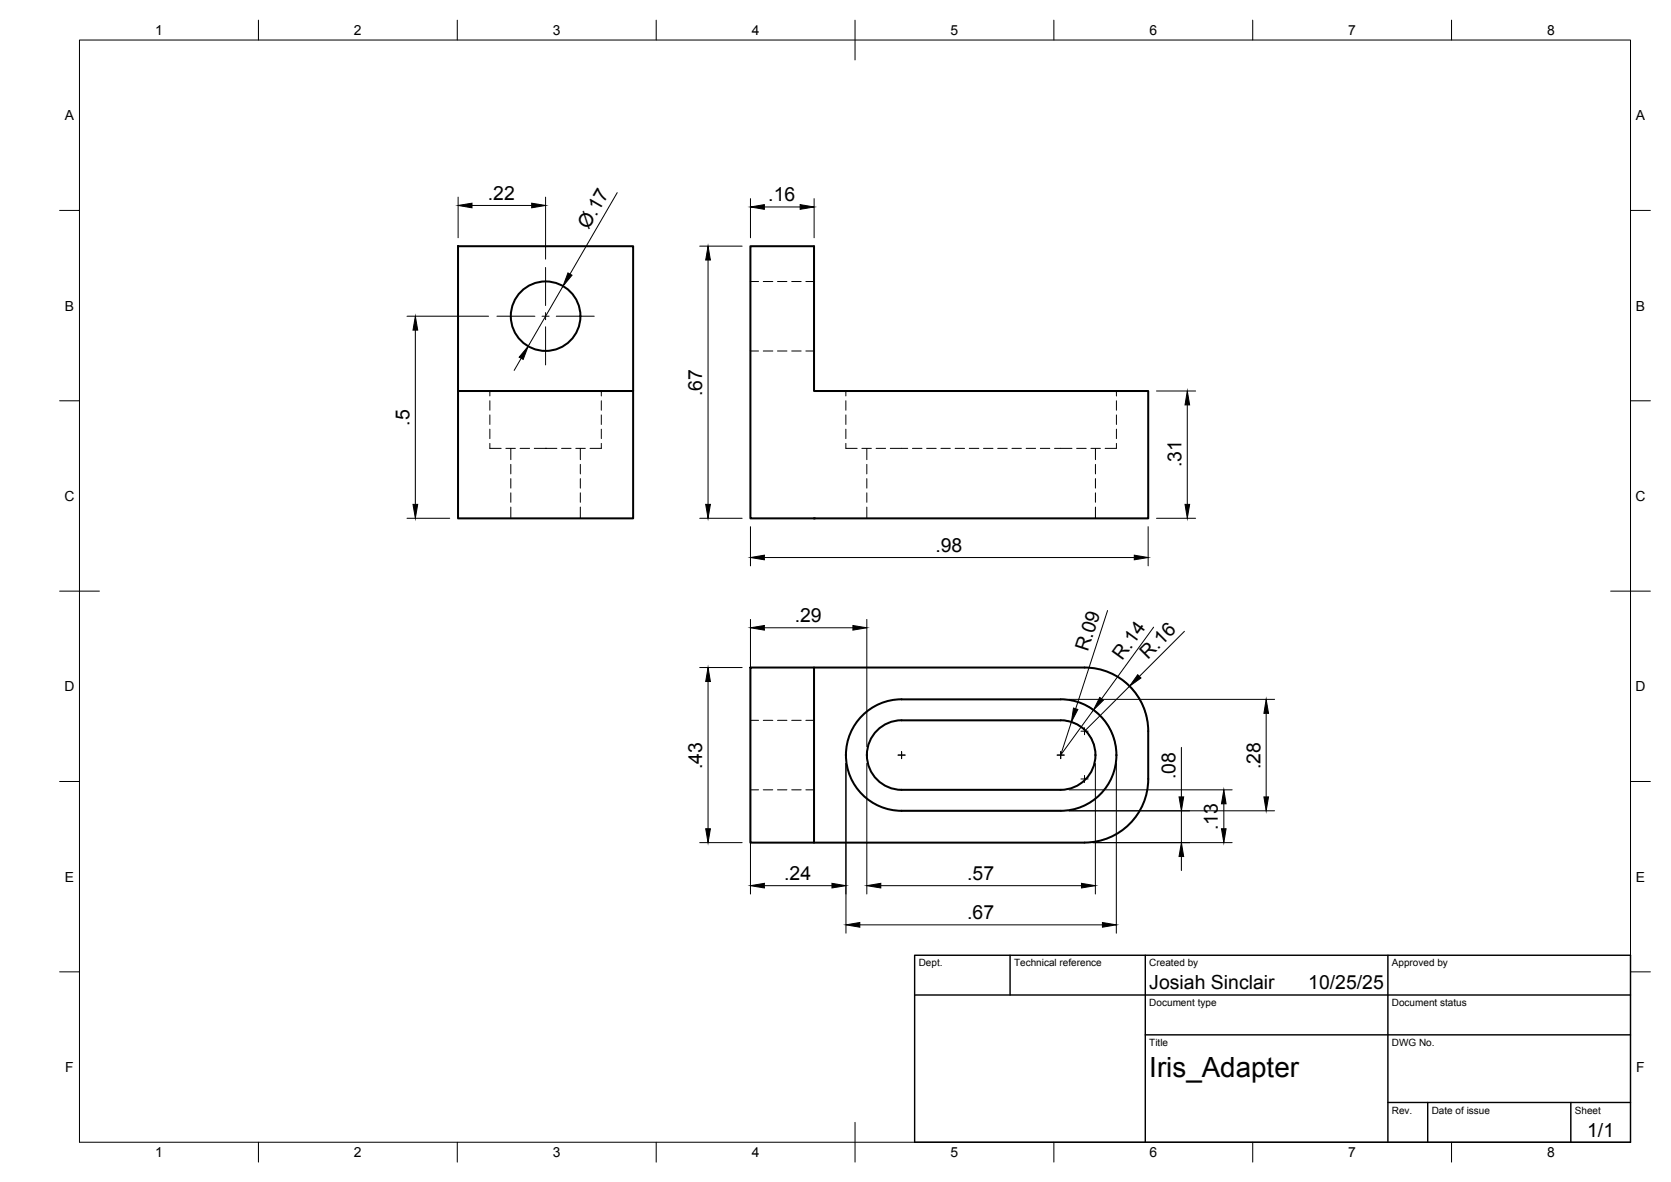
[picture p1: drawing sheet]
<svg xmlns="http://www.w3.org/2000/svg" width="420mm" height="297mm" viewBox="0 0 420 297" stroke-linecap="round" stroke-linejoin="round" font-family="sans-serif">
<!-- layer: Visible -->
<g fill="none" stroke="#000" stroke-width=".51">
<path d="M115.2 61.9h44v68.4h-44zM188.7 61.9h16v36.4h84v32h-100zM115.2 98.3h44M188.7 167.8h16v44h-16zM204.7 167.8h68M272.7 167.8a16 16 0 0 1 16 15.9v12.1a16 16 0 0 1-16 15.9M212.7 189.7v.1M212.7 189.7a14 14 0 0 1 14-13.9l40-.1a14 14 0 0 1 14 14M212.7 189.8a14 14 0 0 0 14 14h40a14 14 0 0 0 14-14M218 189.7v.1M218 189.8a8.7 8.7 0 0 0 8.7 8.7h40a8.7 8.7 0 0 0 8.7-8.7M226.7 181h40"/>
<path d="M226.7 181a8.7 8.7 0 0 0-8.7 8.7M266.7 181a8.7 8.7 0 0 1 8.7 8.7M275.4 189.7v.1M280.7 189.7v.1M204.7 211.8h68"/>
<circle cx="137.2" cy="79.5" r="8.7"/>
</g>
<!-- layer: Hidden -->
<g fill="none" stroke="#000" stroke-width=".25">
<path d="M188.7 70.7h2M191.9 70.7h2.4M195.5 70.7h2.4M199.1 70.7h2.3M202.6 70.7h2.1M123.2 98.3v1.2M151.2 98.3v1.2M188.7 88.2h2M191.9 88.2h2.4M195.5 88.2h2.4M199.1 88.2h2.3M202.6 88.2h2.1"/>
<path d="M212.7 98.3v1.2M280.7 98.3v1.2M123.2 111.4v1.3h2.8M123.2 100.7v2.4M123.2 104.3v2.4M123.2 107.9v2.3M127.2 112.7h2.4M128.4 112.7v2.8M128.4 116.7v2.4M130.8 112.7h2.4M134.3 112.7h2.9M137.2 112.7h2.8"/>
<path d="M137.2 112.7h.1M141.2 112.7h2.4M144.8 112.7h2.4M145.9 112.7v2.8M145.9 116.7v2.4M151.2 111.4v1.3h-2.8M151.2 100.7v2.4M151.2 104.3v2.4M151.2 107.9v2.3M212.7 111.4v1.3h2.8M212.7 100.7v2.4M212.7 104.3v2.4"/>
<path d="M212.7 107.9v2.3M216.7 112.7h2.4M218 112.7v2.8M218 116.7v2.4M220.3 112.7h2.4M223.9 112.7h4.3M229.4 112.7h2.4M233 112.7h2.4M236.6 112.7h2.4M240.2 112.7h2.3M243.7 112.7h2.4M247.3 112.7h2.4"/>
<path d="M250.9 112.7h2.4M254.4 112.7h2.4M258 112.7h2.4M261.6 112.7h2.4M265.2 112.7h4.3M270.7 112.7h2.4M274.3 112.7h2.4M275.4 112.7v2.8M275.4 116.7v2.4M280.7 111.4v1.3h-2.8M280.7 100.7v2.4M280.7 104.3v2.4"/>
<path d="M280.7 107.9v2.3M128.4 120.3v2.4M128.4 123.9v2.3M128.4 127.4v2.9M145.9 120.3v2.4M145.9 123.9v2.3M145.9 127.4v2.9M218 120.3v2.4M218 123.9v2.3M218 127.4v2.9M275.4 120.3v2.4M275.4 123.9v2.3"/>
<path d="M275.4 127.4v2.9M188.7 181h2M188.7 198.5h2M191.9 181h2.4M191.9 198.5h2.4M195.5 181h2.4M195.5 198.5h2.4M199.1 181h2.3M199.1 198.5h2.3M202.6 181h2.1M202.6 198.5h2.1"/>
</g>
<!-- layer: Visible -->
<circle cx="204.7" cy="130.3" r=".25" fill="#000"/>
<!-- layer: BORDER -->
<g fill="none" stroke="#000" stroke-width=".25">
<path d="M20 10.1h390v276.9h-390zM65 5.1v5M115 5.1v5M165 5.1v5M215 5.1v10M265 5.1v5M315 5.1v5M365 5.1v5M15 52.9h5M410 52.9h5M15 100.7h5M410 100.7h5"/>
<path d="M15 148.6h10M405 148.6h10M15 196.4h5M410 196.4h5M15 244.2h5M410 244.2h5M65 287v5M115 287v5M165 287v5M215 282.1v9.9M265 287v5M315 287v5"/>
<path d="M365 287v5"/>
</g>
<!-- layer: TITLEBLOCK -->
<path d="M230 240.1h180v46.9h-180zM230 250h180M254 240.1v9.9M288 240.1v46.9M349 240.1v46.9M288 260.1h122M349 277.1h61M359 277.1v9.9M395 277.1v9.9" fill="none" stroke="#000" stroke-width=".36"/>
<!-- layer: Smart Centers -->
<g fill="none" stroke="#000" stroke-width=".25">
<path d="M124.9 79.5h9.6M136.3 79.5h1.8M137.2 67.2v9.6M137.2 78.6v1.8M139.9 79.5h9.5M137.2 82.1v9.6M225.8 189.7h1.8M226.7 188.9v1.8M265.8 189.7h1.8M266.7 188.9v1.8M271.8 183.8h1.8M271.8 195.8h1.8"/>
<path d="M272.7 182.9v1.7M272.7 194.9v1.7"/>
</g>
<!-- layer: FD_Dimensions -->
<g fill="none" stroke="#000" stroke-width=".25">
<path d="M115.2 49.5v10.3M118.7 51.6h15M137.2 49.5v15.6M155.2 48.4l-11.9 20.5M188.7 49.9v9.9M192.2 52h9M204.7 49.9v9.9M102.3 79.5h20.6M141.6 71.9l-8.8 15.1M175.9 61.9h10.7M178 65.3v61.5M104.4 83v43.8"/>
<path d="M131 90.1l-1.7 3M290.8 98.3h9.8M298.5 101.8v25M102.3 130.2h10.8M175.9 130.2h10.7M188.7 132.4v9.8M288.7 132.4v9.8M290.8 130.2h9.8M188.7 155.7v69M192.2 140.1h93M192.2 157.8h22.3M218 155.7v32"/>
<path d="M278.5 153.4l-8 24.7M290.1 157.6l-13.1 18M297.8 158.7l-11.3 11.3M175.9 167.8h10.7M178 171.3v37M268.8 175.8h51.7M273.2 177.3a14 14 0 0 1 7.4 10.3M274.9 178.4l-8.2 11.3 2.7-8.3M282.4 171.1a16 16 0 0 1 6.2 10.6M284 172.5l-11.3 11.3M318.4 179.3v21M212.7 191.9v42.6"/>
<path d="M218 191.9v32.8M267.3 181a8.7 8.7 0 0 1 7.9 6.7M268.8 198.5h41M275.4 191.9v32.8M280.7 191.9v42.6M297.1 187.8v12.5M175.9 211.8h10.7M268.8 203.8h51.7M274.8 211.8h35M297.1 203.8v8M297.1 215.3v3.5M307.7 202v6.3"/>
<path d="M192.2 222.6h17M216.2 232.4h61M221.5 222.6h50.4"/>
</g>
<g fill="#000" stroke="#000" stroke-width=".25">
<path d="M115.2 51.6l3.5-.5v1.1zM133.7 51.1l3.5 .5-3.5 .6zM188.7 52l3.5-.6v1.2zM201.2 51.4l3.5 .6-3.5 .6zM142.8 68.6l1 .6-2.2 2.7zM178 61.9l.6 3.4h-1.2zM104.4 79.5l.6 3.5h-1.2zM132.8 87l-1.2 3.3-1.1-.5zM298.5 98.3l.6 3.5h-1.1zM103.8 126.8h1.2l-.6 3.4zM177.4 126.8h1.2l-.6 3.4zM188.7 140.1l3.5-.6v1.2z"/>
<path d="M285.2 139.5l3.5 .6-3.5 .6zM298 126.8h1.1l-.6 3.4zM188.7 157.8l3.5-.6v1.2zM214.5 157.2l3.5 .6-3.5 .6zM178 167.8l.6 3.5h-1.2zM269.9 177.9l1.1 .4-1.6 3.1zM276.5 175.3l1 .6-2.6 2.5zM286.1 169.6l.8 .8-2.9 2.1zM318.4 175.8l.6 3.5h-1.2zM177.4 208.3h1.2l-.6 3.5zM297.1 211.8l.5 3.5h-1.1zM296.5 200.3h1.1l-.5 3.5z"/>
<path d="M307.1 208.3h1.2l-.6 3.5zM307.7 198.5l.6 3.5h-1.2zM317.8 200.3h1.2l-.6 3.5zM188.7 222.6l3.5-.6v1.1zM209.2 222l3.5 .6-3.5 .5zM212.7 232.4l3.5-.6v1.2zM218 222.6l3.5-.6v1.1zM271.9 222l3.5 .6-3.5 .5zM277.2 231.8l3.5 .6-3.5 .6z"/>
</g>
<text font-size="7" x="289" y="270.6">Iris_Adapter</text>
<g font-size="4.9">
<text x="122.7" y="50.2">.22</text>
<text x="193.2" y="50.6">.16</text>
<text x="148" y="57.8" transform="rotate(-60 148 57.8)">Ø.17</text>
<text x="176.6" y="99.6" transform="rotate(-90 176.6 99.6)">.67</text>
<text x="103" y="107" transform="rotate(-90 103 107)">.5</text>
<text x="297.1" y="117.4" transform="rotate(-90 297.1 117.4)">.31</text>
<text x="235.2" y="138.6">.98</text>
<text x="199.8" y="156.3">.29</text>
<text x="273.5" y="163.9" transform="rotate(-72 273.5 163.9)">R.09</text>
<text x="282.2" y="166.1" transform="rotate(-54 282.2 166.1)">R.14</text>
<text x="288.6" y="165.7" transform="rotate(-45 288.6 165.7)">R.16</text>
<text x="176.6" y="193.3" transform="rotate(-90 176.6 193.3)">.43</text>
<text x="295.6" y="195.8" transform="rotate(-90 295.6 195.8)">.08</text>
<text x="316.9" y="193.3" transform="rotate(-90 316.9 193.3)">.28</text>
<text x="306.2" y="208.6" transform="rotate(-90 306.2 208.6)">.13</text>
<text x="197.2" y="221.2">.24</text>
<text x="243.2" y="221.1">.57</text>
<text x="243.2" y="231">.67</text>
<text x="289" y="248.5">Josiah Sinclair</text>
<text x="329" y="248.5">10/25/25</text>
<text x="399.1" y="285.7">1/1</text>
</g>
<g font-size="3.5">
<text x="39" y="8.8">1</text>
<text x="89" y="8.8">2</text>
<text x="139" y="8.8">3</text>
<text x="189" y="8.8">4</text>
<text x="239" y="8.8">5</text>
<text x="289" y="8.8">6</text>
<text x="339" y="8.8">7</text>
<text x="389" y="8.8">8</text>
<text x="16.3" y="30.2">A</text>
<text x="411.3" y="30.2">A</text>
<text x="16.3" y="78">B</text>
<text x="411.3" y="78">B</text>
<text x="16.2" y="125.9">C</text>
<text x="411.2" y="125.9">C</text>
<text x="16.2" y="173.7">D</text>
<text x="411.2" y="173.7">D</text>
<text x="16.3" y="221.6">E</text>
<text x="411.3" y="221.6">E</text>
<text x="16.4" y="269.4">F</text>
<text x="411.4" y="269.4">F</text>
<text x="39" y="290.8">1</text>
<text x="89" y="290.8">2</text>
<text x="139" y="290.8">3</text>
<text x="189" y="290.8">4</text>
<text x="239" y="290.8">5</text>
<text x="289" y="290.8">6</text>
<text x="339" y="290.8">7</text>
<text x="389" y="290.8">8</text>
</g>
<g font-size="2.5">
<text x="231" y="242.9">Dept.</text>
<text x="255" y="242.9">Technical reference</text>
<text x="289" y="242.9">Created by</text>
<text x="350" y="242.9">Approved by</text>
<text x="289" y="252.8">Document type</text>
<text x="350" y="252.8">Document status</text>
<text x="289" y="262.9">Title</text>
<text x="350" y="262.9">DWG No.</text>
<text x="350" y="279.9">Rev.</text>
<text x="360" y="279.9">Date of issue</text>
<text x="396" y="279.9">Sheet</text>
</g>
</svg>
